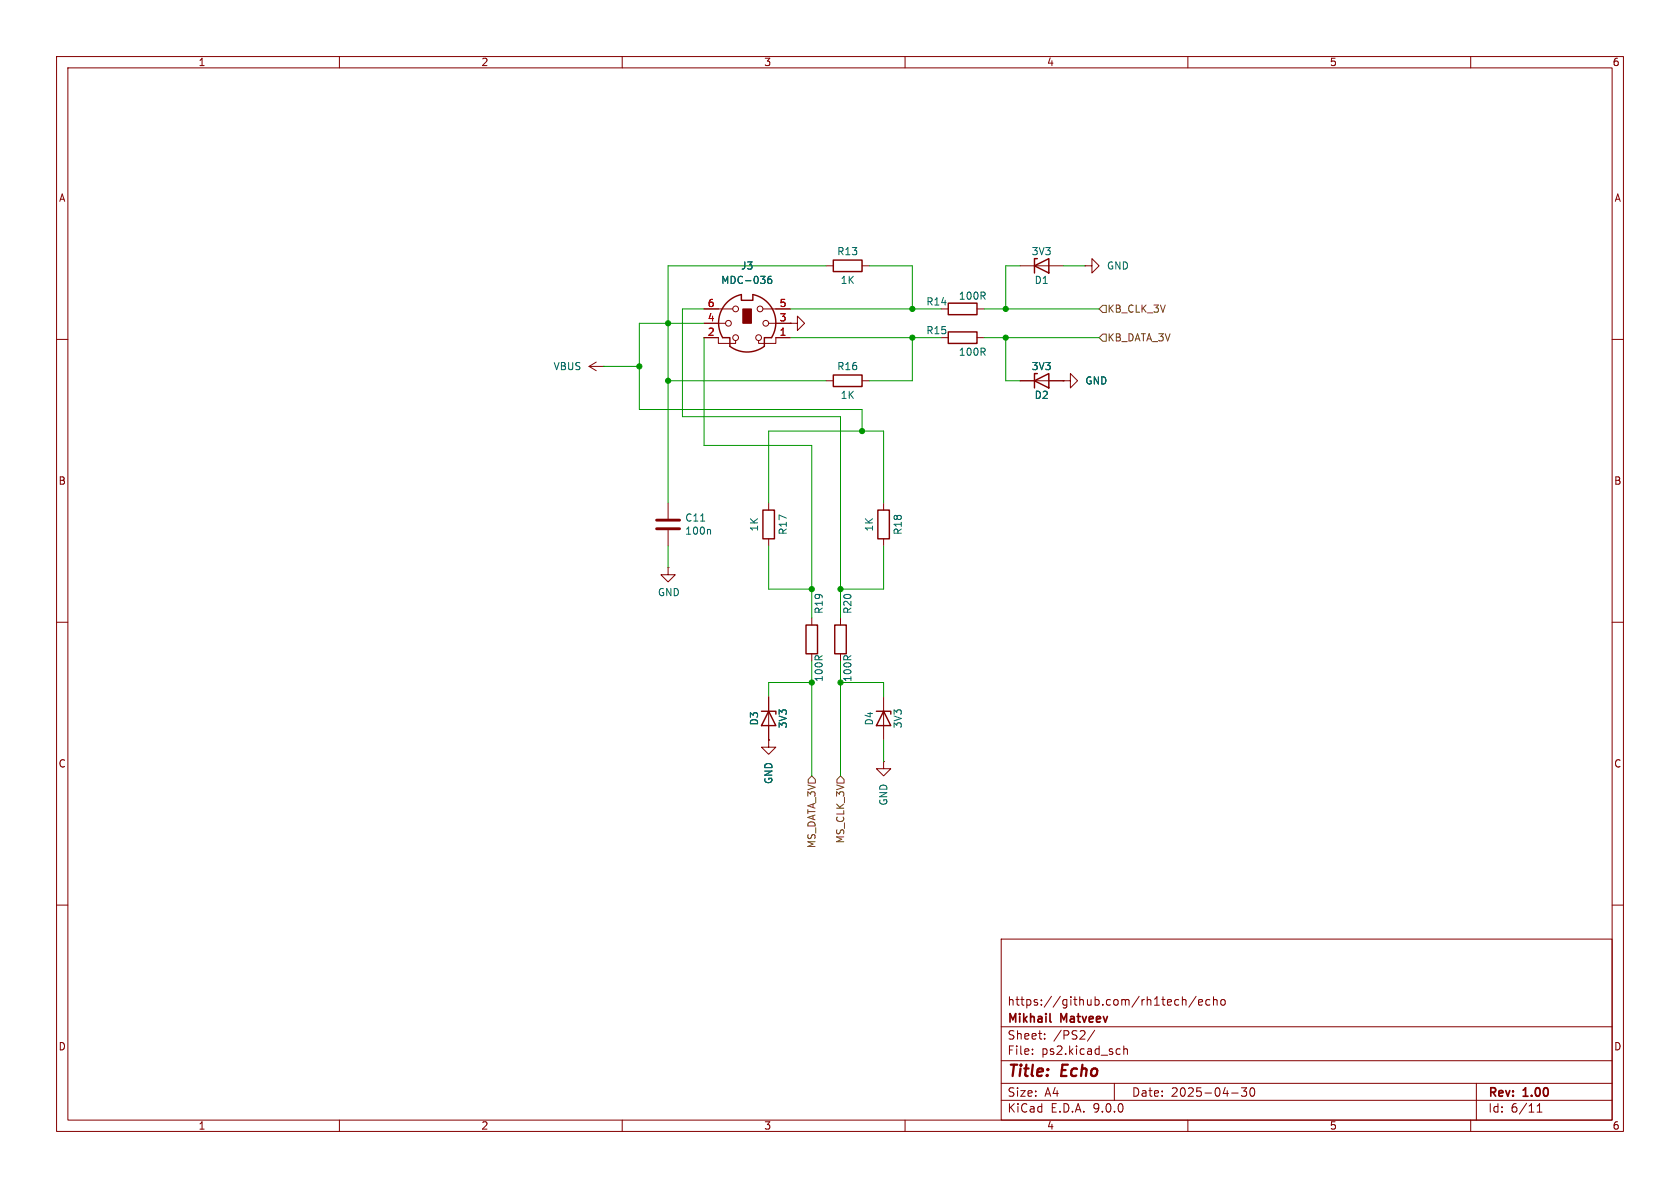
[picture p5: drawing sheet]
<svg xmlns="http://www.w3.org/2000/svg" width="297mm" height="210mm" viewBox="0 0 297 210" stroke-linecap="round" stroke-linejoin="round" font-family="sans-serif">
<g fill="none" stroke="#840000" stroke-width=".18">
<path d="M10 10h277v190h-277zM12 12h273v186h-273zM60 10v2M110 10v2M160 10v2M210 10v2M260 10v2M124.5 59.7h2.5v1h3v-.5M124.5 57.2h3.8M124.5 54.6h5M134.9 54.6h4.8M135.9 57.2h3.8"/>
<path d="M139.7 57.2h1.3v-1.3l1.2 1.3-1.2 1.2v-1.2M139.7 57.2h.1M139.7 59.7h-2.5v1h-3.1v-.5M146 47h1.3M152.4 47h1.3M166.4 54.6h1.2M166.4 59.7h1.2M172.7 54.6h1.3M172.7 59.7h1.3M180.3 47h7.7M191.8 47h1.2v-1.3l1.3 1.3-1.3 1.3v-1.3M191.8 47h.1"/>
<path d="M10 60h2M104.1 64.8l1.3 .7M104.1 64.8h2.6M105.4 64l-1.3 .8M106.7 64.8h.1M146 67.3h1.3M152.4 67.3h1.3M180.3 67.3h7.7M188 67.3h1.2v-1.3l1.3 1.3-1.3 1.3v-1.3M188 67.3h.1M285 60h2M118.1 88.9v2.8"/>
<path d="M118.1 93.7v2.8M135.9 88.9v1.3M135.9 95.3v1.2M156.2 88.9v1.3M156.2 95.3v1.2M10 110h2M118.1 100.3v1.3h1.3l-1.3 1.3-1.3-1.3h1.3M118.1 100.3h.1M143.5 109.2v1.3M143.5 115.6v1.2M148.6 109.2v1.3M148.6 115.6v1.2"/>
<path d="M285 110h2M135.9 130.8v1.3h1.3l-1.3 1.3-1.3-1.3h1.3M135.9 130.8h.1M135.9 123.2v7.6M156.2 134.6v1.3h1.3l-1.3 1.3-1.3-1.3h1.3M156.2 134.6h.1M156.2 123.2v7.6M10 160h2M177 166h108v32h-108zM207.7 177.6l.3 .1 .4-.1M208.4 176.8l-.4-.1-.3 .1M209 176.8l.2-.1 .4 .1 .1 .9"/>
<path d="M209 176.2v1.5M211.5 176.1l-1.3 2M211.9 177.2l.7-.1-.1-.3-.4-.1-.2 .2 .1 .7h.5M213.9 176.8l-.4-.1-.3 .3v.4l.1 .2h.6M214.5 176.8l.2-.1 .4 .1 .1 .9M214.5 176.2v1.5M215.9 176.8l.2-.1 .4 .1 .1 .6-.1 .2-.4 .1-.2-.1zM285 160h2M60 198v2M110 198v2M160 198v2M177 194.5h108"/>
<path d="M177 191.5h108M177 187.5h108M177 181.5h108M182.5 186.3v.1M182.5 185.5v.1M184.7 183.6v.1M184.7 182.8v.1M193.5 182.1l-1.3 2M197 191.5v3M197.9 185.4l.1 .1M198 186.3l-.1 .1M198.7 184.9v1.5"/>
<path d="M198.7 185.5l.2-.1 .3 .1 .1 .9M210 198v2M217.7 193.2h1.2M219.5 192.3h.9l-.5 .6 .4 .1v.7l-.2 .1h-.4l-.2-.1M221.1 192.4l.2-.1a.81 .81 0 0 1 .6 .6 .81 .81 0 0 1-.3 .8l-.1 .1a.81 .81 0 0 1-.4-1.4zM260 198v2M261 191.5v6.5M271.7 196.6h.9M271.7 195.5l.5-.4v1.5"/>
<circle cx="128.8" cy="57.2" r=".51"/>
<circle cx="130" cy="54.6" r=".51"/>
<circle cx="130" cy="59.7" r=".51"/>
<circle cx="134.1" cy="59.7" r=".51"/>
<circle cx="134.4" cy="54.6" r=".51"/>
<circle cx="135.4" cy="57.2" r=".51"/>
</g>
<path d="M185.6 180.5l.2 .2" fill="none" stroke="#840000" stroke-width=".3"/>
<g fill="none" stroke="#840000" stroke-width=".25">
<path d="M128.4 53.6l1.4-1.1 1.3-.4v1h2v-1a5.1 5.1 0 0 1 3.3 7.6h-1.3v1.5a5.1 5.1 0 0 1-6.1 0v-1.5h-1.2a5.1 5.1 0 0 1 .6-6.1zM147.3 46h5.1v2h-5.1zM167.6 53.6h5.1v2h-5.1zM167.6 58.7h5.1v2h-5.1zM182.9 47l2.5-1.3v2.6zM183.4 45.7h-.5v2.6M147.3 66.3h5.1v2h-5.1zM182.9 67.3l2.5-1.3v2.6zM183.4 66h-.5v2.6M134.9 90.2h2v5.1h-2zM155.2 90.2h2v5.1h-2zM142.5 110.5h2v5.1h-2z"/>
<path d="M147.6 110.5h2v5.1h-2zM134.6 125.7h2.6v.5M135.9 125.7l1.3 2.6h-2.6zM154.9 125.7h2.6v.5M156.2 125.7l1.3 2.6h-2.6z"/>
</g>
<path d="M116.1 91.9h4M116.1 93.5h4" fill="none" stroke="#840000" stroke-width=".51"/>
<path d="M136.3 48.8l-.3 .1a.86 .86 0 0 0 0 1.2l.4-.1 .1-.4-.3-.3-.4 .1-.1 .2M123.9 92.1h.7M125.4 93.6l.2 .2v.6" fill="none" stroke="#006464" stroke-width=".18"/>
<path d="M131.3 54.6h1.5v2.6h-1.5z" fill="#840000" stroke="#840000" stroke-width=".18"/>
<path d="M194.9 59.1h.7v1.2h-.7l-.6-.6zM194.9 54h.7v1.2h-.7l-.6-.6zM142.9 137.8l.6-.6 .6 .6v.6h-1.2zM148.6 137.2l.6 .6v.6h-1.2v-.6z" fill="none" stroke="#725600" stroke-width=".18"/>
<g fill="none" stroke="#009600" stroke-width=".18">
<path d="M124.5 54.6h-3.9v19.1h28v35.5M124.5 59.7v19h19v30.5M124.5 57.2h-11.5v15.2h39.4v3.8M139.7 59.7h26.7M139.7 54.6h26.7M146 47h-27.9v41.9M153.7 47h7.6v7.6M161.3 59.7v7.6h-7.6M174 59.7h20.3M174 54.6h20.3M177.8 59.7v7.6h2.5M180.3 47h-2.5v7.6"/>
<path d="M188 47h3.8M106.7 64.8h6.3M118.1 67.3h27.9M118.1 96.5v3.8M135.9 88.9v-12.7h20.3v12.7M135.9 96.5v7.6h7.6M156.2 96.5v7.6h-7.6M143.5 116.8v20.4M148.6 116.8v20.4M143.5 120.7h-7.6v2.5M148.6 120.7h7.6v2.5M156.2 130.8v3.8"/>
</g>
<g fill="#009600" stroke="#009600" stroke-width=".18">
<circle cx="143.5" cy="104.1" r=".46"/>
<circle cx="148.6" cy="104.1" r=".46"/>
<circle cx="148.6" cy="120.7" r=".46"/>
<circle cx="143.5" cy="120.7" r=".46"/>
<circle cx="152.4" cy="76.2" r=".46"/>
<circle cx="161.3" cy="54.6" r=".46"/>
<circle cx="177.8" cy="59.7" r=".46"/>
<circle cx="177.8" cy="54.6" r=".46"/>
<circle cx="118.1" cy="57.2" r=".46"/>
<circle cx="161.3" cy="59.7" r=".46"/>
<circle cx="113" cy="64.8" r=".46"/>
<circle cx="118.1" cy="67.3" r=".46"/>
</g>
<g font-size="2.8" fill="#840000">
<text x="178" y="190.9">Title:</text>
<text x="187.7" y="190.9">Echo</text>
</g>
<g font-size="2.1" fill="#840000">
<text x="178" y="178">https://github.com/rh1tech/echo</text>
<text x="178" y="184">Sheet:</text>
<text x="178" y="181.2">Mikhail</text>
<text x="186.2" y="184">/PS2/</text>
<text x="187.6" y="181.2">Matveev</text>
<text x="178" y="186.7">File:</text>
<text x="184.1" y="186.7">ps2.kicad_sch</text>
<text x="178" y="196.9">KiCad</text>
<text x="178" y="194.1">Size:</text>
<text x="184.7" y="194.1">A4</text>
<text x="185.7" y="196.9">E.D.A.</text>
<text x="193.3" y="196.9">9.0.0</text>
<text x="200" y="194.1">Date:</text>
<text x="207" y="194.1">2025-04-30</text>
<text x="263" y="194.3">Rev:</text>
<text x="263" y="196.9">Id:</text>
<text x="267.1" y="196.9">6/11</text>
<text x="269.4" y="194.3">1.00</text>
</g>
<g font-size="1.8" fill="#840000">
<text x="35" y="11.9">1</text>
<text x="85" y="11.9">2</text>
<text x="135" y="11.9">3</text>
<text x="185" y="11.9">4</text>
<text x="235" y="11.9">5</text>
<text x="285" y="11.9">6</text>
<text x="10.3" y="35.9">A</text>
<text x="285.3" y="35.9">A</text>
<text x="10.3" y="85.9">B</text>
<text x="285.3" y="85.9">B</text>
<text x="10.3" y="135.9">C</text>
<text x="285.3" y="135.9">C</text>
<text x="10.3" y="185.9">D</text>
<text x="285.3" y="185.9">D</text>
<text x="35" y="199.9">1</text>
<text x="85" y="199.9">2</text>
<text x="135" y="199.9">3</text>
<text x="185" y="199.9">4</text>
<text x="235" y="199.9">5</text>
<text x="285" y="199.9">6</text>
</g>
<g font-size="1.8" fill="#006464">
<text x="130.9" y="47.9">J3</text>
<text x="147.9" y="45.3">R13</text>
<text x="182.3" y="45.3">3V3</text>
<text x="195.6" y="47.9">GND</text>
<text x="127.4" y="50.4">MDC-036</text>
<text x="148.5" y="50.4">1K</text>
<text x="169.4" y="53.2">100R</text>
<text x="182.8" y="50.4">D1</text>
<text x="163.7" y="54.2">R14</text>
<text x="163.7" y="59.3">R15</text>
<text x="97.8" y="65.6">VBUS</text>
<text x="147.9" y="65.6">R16</text>
<text x="169.4" y="63.1">100R</text>
<text x="182.3" y="65.6">3V3</text>
<text x="148.5" y="70.7">1K</text>
<text x="182.8" y="70.7">D2</text>
<text x="191.8" y="68.2">GND</text>
<text x="121" y="94.7">100n</text>
<text x="121" y="92.4">C11</text>
<text x="134.2" y="94.1" transform="rotate(-90 134.2 94.1)">1K</text>
<text x="139.3" y="94.7" transform="rotate(-90 139.3 94.7)">R17</text>
<text x="154.5" y="94.1" transform="rotate(-90 154.5 94.1)">1K</text>
<text x="159.6" y="94.7" transform="rotate(-90 159.6 94.7)">R18</text>
<text x="116.2" y="105.6">GND</text>
<text x="145.6" y="108.6" transform="rotate(-90 145.6 108.6)">R19</text>
<text x="150.7" y="108.6" transform="rotate(-90 150.7 108.6)">R20</text>
<text x="145.6" y="120.7" transform="rotate(-90 145.6 120.7)">100R</text>
<text x="150.7" y="120.7" transform="rotate(-90 150.7 120.7)">100R</text>
<text x="134.2" y="128.3" transform="rotate(-90 134.2 128.3)">D3</text>
<text x="139.3" y="128.9" transform="rotate(-90 139.3 128.9)">3V3</text>
<text x="154.5" y="128.3" transform="rotate(-90 154.5 128.3)">D4</text>
<text x="159.6" y="128.9" transform="rotate(-90 159.6 128.9)">3V3</text>
<text x="136.8" y="138.7" transform="rotate(-90 136.8 138.7)">GND</text>
<text x="157.1" y="142.5" transform="rotate(-90 157.1 142.5)">GND</text>
</g>
<g font-size="1.8" fill="#a90000">
<text x="125" y="54.4">6</text>
<text x="125" y="56.9">4</text>
<text x="125" y="59.4">2</text>
<text x="137.7" y="54.4">5</text>
<text x="137.7" y="56.9">3</text>
<text x="137.7" y="59.4">1</text>
</g>
<g font-size="1.8" fill="#725600">
<text x="195.7" y="55.5">KB_CLK_3V</text>
<text x="195.7" y="60.6">KB_DATA_3V</text>
<text x="149.5" y="149.2" transform="rotate(-90 149.5 149.2)">MS_CLK_3V</text>
<text x="144.4" y="150" transform="rotate(-90 144.4 150)">MS_DATA_3V</text>
</g>
</svg>
